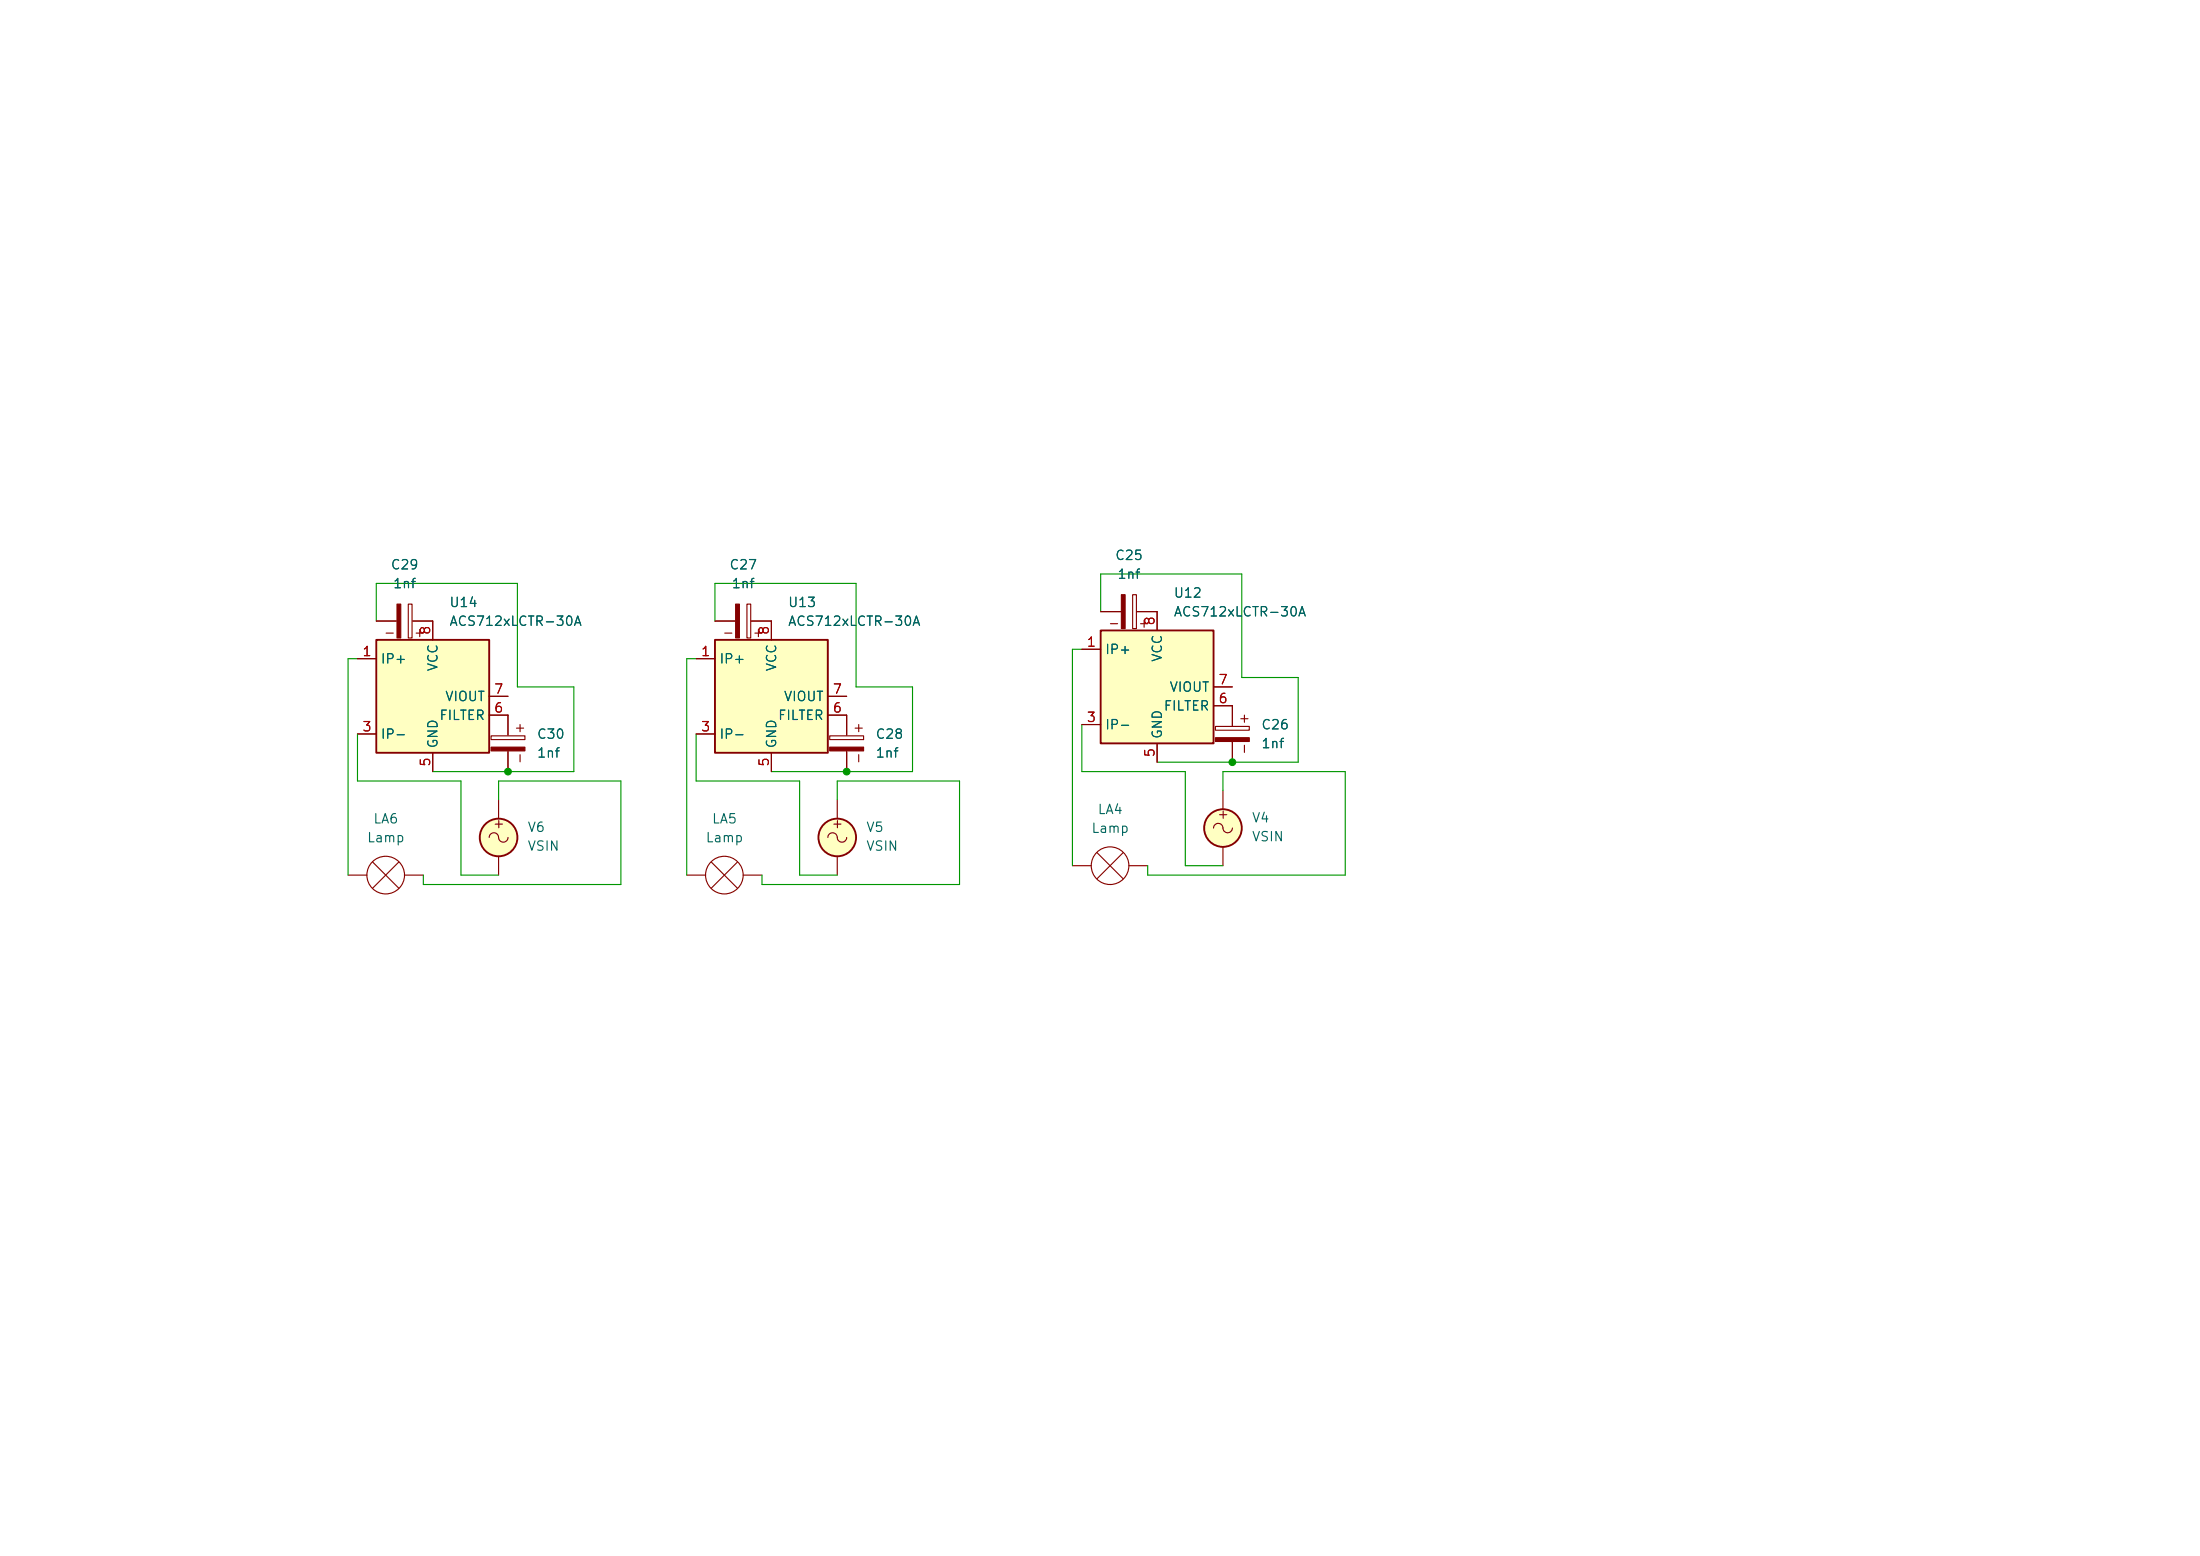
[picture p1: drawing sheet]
<svg xmlns="http://www.w3.org/2000/svg" width="297mm" height="210mm" viewBox="0 0 297 210" stroke-linecap="round" stroke-linejoin="round" font-family="sans-serif">
<path d="M50.8 83.8h2.7M55.1 81.5h.5v4.6h-.5zM55.7 83.8h2.7M66.3 99.3h4.6v.5h-4.6zM68.6 96.5v2.7M164.1 98h4.6v.6h-4.6zM166.4 95.3v2.7M66 113a.67 .67 0 0 1 .8-.6 .67 .67 0 0 1 .5 .8 .64 .64 0 0 0 .8 .5 .64 .64 0 0 0 .5-.7M67.3 108v2.5M67.3 115.6v2.5M68.6 101.4v2.7M166.4 100.2v2.7" fill="none" stroke="#840000" stroke-width=".15"/>
<g fill="#840000" stroke="#840000" stroke-width=".15">
<path d="M164.1 99.6h4.6v.5h-4.6z"/>
<path d="M53.6 81.5h.5v4.6h-.5z"/>
<path d="M66.3 100.8h4.6v.5h-4.6z"/>
</g>
<circle cx="67.3" cy="113" r="2.54" fill="#ffffc2" stroke="#ffffc2" stroke-width=".14"/>
<circle cx="67.3" cy="113" r="2.54" fill="none" stroke="#840000" stroke-width=".25"/>
<path d="M50.8 86.4h15.2v15.2h-15.2z" fill="#ffffc2"/>
<g fill="none" stroke="#840000" stroke-width=".25">
<path d="M50.8 86.4h15.2v15.2h-15.2z"/>
<circle cx="113" cy="113" r="2.54"/>
</g>
<path d="M48.3 88.9h2.5M48.3 99.1h2.5M58.4 83.8v2.6M66 96.5h2.6M66 94h2.6M112 99.3h4.6v.5h-4.6zM114.3 96.5v2.7M58.4 101.6v2.5M111.8 113a.67 .67 0 0 1 .7-.6 .67 .67 0 0 1 .6 .8 .64 .64 0 0 0 .7 .5 .64 .64 0 0 0 .5-.7M113 108v2.5M113 115.6v2.5M114.3 101.4v2.7" fill="none" stroke="#840000" stroke-width=".15"/>
<circle cx="113" cy="113" r="2.54" fill="#ffffc2" stroke="#ffffc2" stroke-width=".14"/>
<path d="M112 100.8h4.6v.5h-4.6z" fill="#840000" stroke="#840000" stroke-width=".15"/>
<path d="M96.5 86.4h15.3v15.2h-15.3z" fill="#ffffc2"/>
<g fill="none" stroke="#840000" stroke-width=".25">
<path d="M96.5 86.4h15.3v15.2h-15.3z"/>
<circle cx="165.1" cy="111.8" r="2.54"/>
</g>
<g fill="none" stroke="#840000" stroke-width=".15">
<path d="M94 88.9h2.5M94 99.1h2.5M96.5 83.8h2.7M100.8 81.5h.5v4.6h-.5zM101.4 83.8h2.7v2.6M111.8 96.5h2.5M111.8 94h2.5M148.6 82.6h2.7M152.9 80.3h.5v4.5h-.5zM153.5 82.6h2.7M92.7 118.1h2.5M96 116.3l3.6 3.6"/>
<path d="M99.6 116.3l-3.6 3.6M100.3 118.1h2.6M104.1 101.6v2.5M144.8 116.8h2.5M148.1 115.1l3.5 3.5M151.6 115.1l-3.5 3.5M152.4 116.8h2.5M163.8 111.8a.67 .67 0 0 1 .8-.7 .67 .67 0 0 1 .5 .9 .64 .64 0 0 0 .7 .4 .64 .64 0 0 0 .6-.6M165.1 106.7v2.5M165.1 114.3v2.5"/>
<circle cx="97.8" cy="118.1" r="2.54"/>
<circle cx="149.9" cy="116.8" r="2.54"/>
</g>
<circle cx="165.1" cy="111.8" r="2.54" fill="#ffffc2" stroke="#ffffc2" stroke-width=".14"/>
<g fill="#840000" stroke="#840000" stroke-width=".15">
<path d="M99.3 81.5h.5v4.6h-.5z"/>
<path d="M151.4 80.3h.5v4.5h-.5z"/>
</g>
<path d="M148.6 85.1h15.2v15.2h-15.2z" fill="#ffffc2"/>
<path d="M148.6 85.1h15.2v15.2h-15.2z" fill="none" stroke="#840000" stroke-width=".25"/>
<g fill="none" stroke="#840000" stroke-width=".15">
<path d="M48.3 88.9h2.5M48.3 99.1h2.5M50.8 83.8h2.7M55.7 83.8h2.7v2.6M66 96.5h2.6v2.7M66 94h2.6M94 88.9h2.5M94 99.1h2.5M96.5 83.8h2.7M101.4 83.8h2.7v2.6M111.8 96.5h2.5v2.7M111.8 94h2.5"/>
<path d="M146 87.6h2.6M146 97.8h2.6M148.6 82.6h2.7M153.5 82.6h2.7v2.5M163.8 95.3h2.6v2.7M163.8 92.7h2.6M47 118.1h2.5M50.3 116.3l3.5 3.6M53.8 116.3l-3.5 3.6M54.6 118.1h2.5M58.4 101.6v2.5M68.6 101.4v2.7"/>
<path d="M104.1 101.6v2.5M114.3 101.4v2.7M156.2 100.3v2.6M166.4 100.2v2.7"/>
<circle cx="52.1" cy="118.1" r="2.54"/>
</g>
<path d="M48.3 99.1v6.3h13.9v12.7h5.1M48.3 88.9h-1.3v29.2M50.8 83.8v-5.1h19v14h7.7v11.4h-19.1M94 99.1v6.3h13.9v12.7h5.1M94 88.9h-1.3v29.2M96.5 83.8v-5.1h19.1v14h7.6v11.4h-19.1M146 97.8v6.3h14v12.7h5.1M146 87.6h-1.2v29.2M148.6 82.6v-5.1h19v13.9h7.7v11.5h-19.1M67.3 108v-2.6h16.5v14h-26.7v-1.3M113 108v-2.6h16.5v14h-26.6v-1.3M165.1 106.7v-2.6h16.5v14h-26.7v-1.3" fill="none" stroke="#009600" stroke-width=".15"/>
<g fill="#009600" stroke="#009600" stroke-width=".14">
<circle cx="68.6" cy="104.1" r=".46"/>
<circle cx="114.3" cy="104.1" r=".46"/>
<circle cx="166.4" cy="102.9" r=".46"/>
</g>
<g font-size="1.3" fill="#006464">
<text x="52.7" y="77.2">C29</text>
<text x="98.4" y="77.2">C27</text>
<text x="150.5" y="75.9">C25</text>
<text x="53" y="79.7">1nf</text>
<text x="60.6" y="82.3">U14</text>
<text x="98.7" y="79.7">1nf</text>
<text x="106.3" y="82.3">U13</text>
<text x="150.8" y="78.4">1nf</text>
<text x="158.4" y="81">U12</text>
<text x="158.4" y="83.5">ACS712xLCTR-30A</text>
<text x="51.3" y="89.9">IP+</text>
<text x="60.6" y="84.8">ACS712xLCTR-30A</text>
<text x="97" y="89.9">IP+</text>
<text x="106.3" y="84.8">ACS712xLCTR-30A</text>
<text x="149.1" y="88.6">IP+</text>
<text x="157.2" y="89.4" transform="rotate(-90 157.2 89.4)">VCC</text>
<text x="59.4" y="90.7" transform="rotate(-90 59.4 90.7)">VCC</text>
<text x="60" y="95">VIOUT</text>
<text x="105.1" y="90.7" transform="rotate(-90 105.1 90.7)">VCC</text>
<text x="105.7" y="95">VIOUT</text>
<text x="157.8" y="93.7">VIOUT</text>
<text x="51.3" y="100">IP-</text>
<text x="59.2" y="97.5">FILTER</text>
<text x="59.4" y="101.1" transform="rotate(-90 59.4 101.1)">GND</text>
<text x="72.4" y="100">C30</text>
<text x="97" y="100">IP-</text>
<text x="104.9" y="97.5">FILTER</text>
<text x="105.1" y="101.1" transform="rotate(-90 105.1 101.1)">GND</text>
<text x="118.1" y="100">C28</text>
<text x="149.1" y="98.8">IP-</text>
<text x="157" y="96.2">FILTER</text>
<text x="157.2" y="99.8" transform="rotate(-90 157.2 99.8)">GND</text>
<text x="170.2" y="98.8">C26</text>
<text x="170.2" y="101.3">1nf</text>
<text x="72.4" y="102.6">1nf</text>
<text x="118.1" y="102.6">1nf</text>
<text x="50.3" y="111.5">LA6</text>
<text x="71.1" y="112.6">V6</text>
<text x="96" y="111.5">LA5</text>
<text x="116.8" y="112.6">V5</text>
<text x="147.2" y="112.7">Lamp</text>
<text x="148.1" y="110.2">LA4</text>
<text x="168.9" y="111.3">V4</text>
<text x="168.9" y="113.9">VSIN</text>
<text x="49.5" y="114">Lamp</text>
<text x="71.1" y="115.1">VSIN</text>
<text x="95.2" y="114">Lamp</text>
<text x="116.8" y="115.1">VSIN</text>
</g>
<g font-size="1.3" fill="#a90000">
<text x="48.8" y="88.9">1</text>
<text x="58.4" y="85.8" transform="rotate(-90 58.4 85.8)">8</text>
<text x="94.5" y="88.9">1</text>
<text x="104.1" y="85.8" transform="rotate(-90 104.1 85.8)">8</text>
<text x="146.6" y="87.6">1</text>
<text x="156.2" y="84.5" transform="rotate(-90 156.2 84.5)">8</text>
<text x="66.6" y="94">7</text>
<text x="112.3" y="94">7</text>
<text x="164.4" y="95.2">6</text>
<text x="164.4" y="92.7">7</text>
<text x="48.8" y="99">3</text>
<text x="66.6" y="96.5">6</text>
<text x="94.5" y="99">3</text>
<text x="112.3" y="96.5">6</text>
<text x="146.6" y="97.8">3</text>
<text x="58.4" y="103.6" transform="rotate(-90 58.4 103.6)">5</text>
<text x="104.1" y="103.6" transform="rotate(-90 104.1 103.6)">5</text>
<text x="156.2" y="102.3" transform="rotate(-90 156.2 102.3)">5</text>
</g>
<g font-size="1.3" fill="#840000">
<text x="51.7" y="86.3">-</text>
<text x="55.8" y="86.3">+</text>
<text x="97.4" y="86.3">-</text>
<text x="101.5" y="86.3">+</text>
<text x="149.5" y="85">-</text>
<text x="153.5" y="85">+</text>
<text x="71.1" y="99.2" transform="rotate(-90 71.1 99.2)">+</text>
<text x="116.8" y="99.2" transform="rotate(-90 116.8 99.2)">+</text>
<text x="168.9" y="102" transform="rotate(-90 168.9 102)">-</text>
<text x="168.9" y="97.9" transform="rotate(-90 168.9 97.9)">+</text>
<text x="71.1" y="103.2" transform="rotate(-90 71.1 103.2)">-</text>
<text x="116.8" y="103.2" transform="rotate(-90 116.8 103.2)">-</text>
<text x="66.4" y="112.1">+</text>
<text x="112.1" y="112.1">+</text>
<text x="164.2" y="110.8">+</text>
</g>
</svg>
